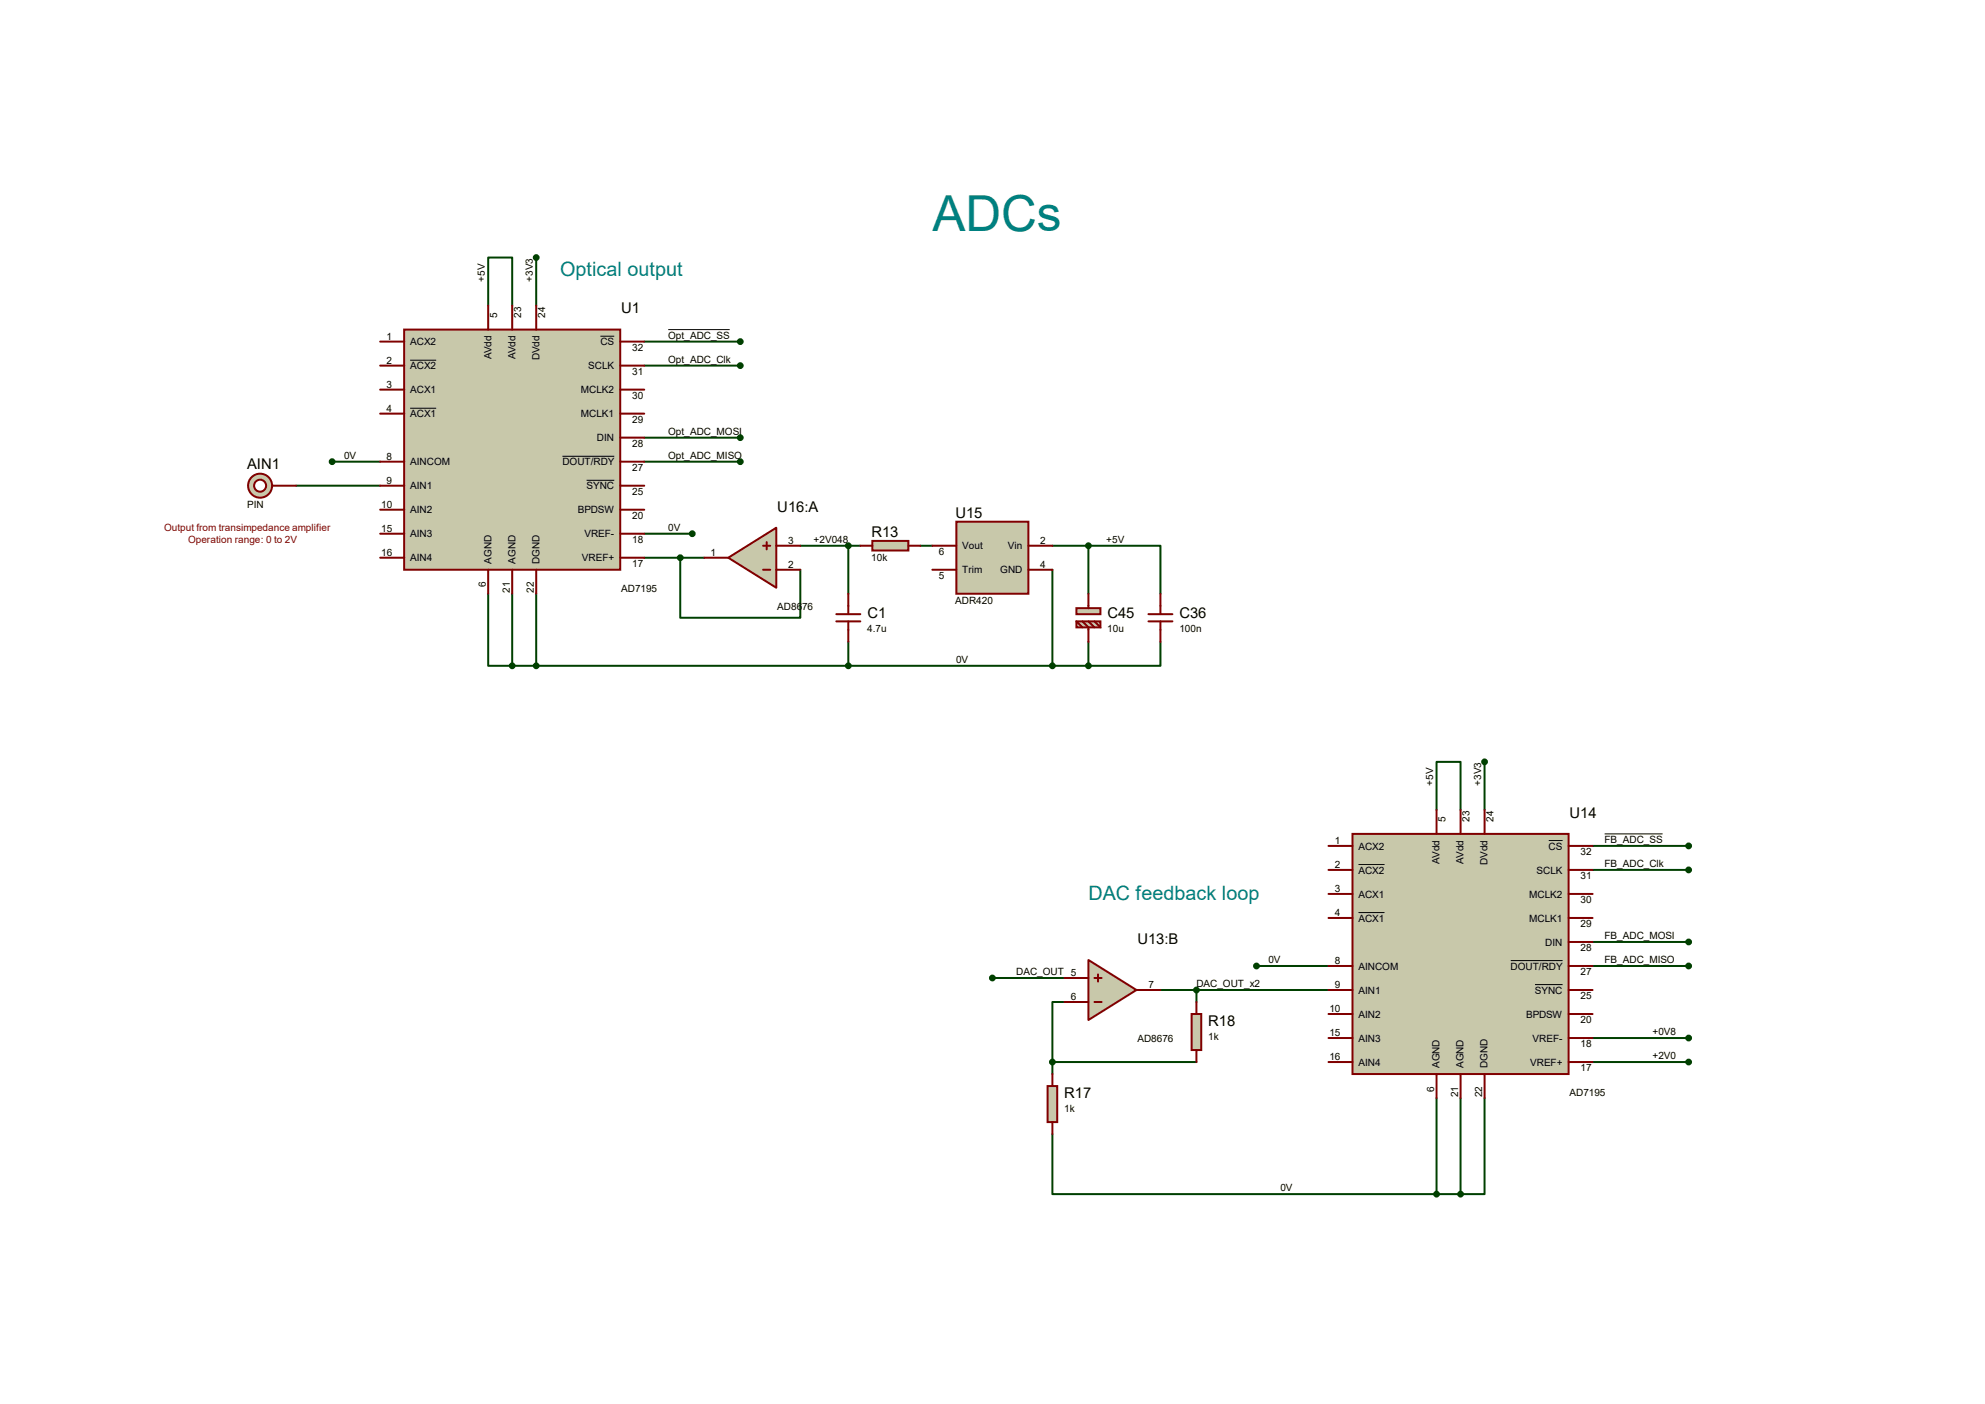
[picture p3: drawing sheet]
<svg xmlns="http://www.w3.org/2000/svg" width="420mm" height="297mm" viewBox="0 0 420 297" stroke-linecap="round" stroke-linejoin="round" font-family="sans-serif">
<g fill="none" stroke="#004000" stroke-width=".42">
<path d="M113.5 54.5v10.1M103.3 64.6v-10.1h5.1v10.1M136.3 72.3h20.3M136.3 77.3h20.3M70.3 97.7h10.1M136.3 92.6h20.3M136.3 97.7h20.3M62.7 102.7h17.7M136.3 118h12.7M136.3 112.9h10.2M143.9 118v12.7h25.4v-10.2M169.3 115.4h12.7"/>
<path d="M179.5 115.4v10.2M194.7 115.4h2.6M222.7 115.4h7.6M230.3 115.4h15.2v10.2M230.3 115.4v10.2M103.3 125.6v15.2h5.1M108.4 125.6v15.2M113.5 125.6v15.2M179.5 135.8v5M222.7 120.5v20.3M230.3 135.8v5M245.5 135.8v5h-15.2"/>
<path d="M108.4 140.8h121.9M304 171.3v-10.1h5v10.1M314.1 161.2v10.1M337 178.9h20.3M337 199.3h20.3M337 184h20.3M210 206.9h15.2M225.2 212h-2.5v12.7M245.5 209.4h35.6M253.2 209.4v2.6M265.9 204.3h15.2M337 219.6h20.3"/>
<path d="M337 204.3h20.3M222.7 239.9v12.7h81.3M222.7 224.7h30.5M222.7 224.7v2.5M304 232.3v20.3M309 232.3v20.3M314.1 232.3v20.3h-5.1M337 224.7h20.3M304 252.6h5"/>
</g>
<path d="M141.4 69.7h13M339.5 176.4h12.3" fill="none" stroke="#000" stroke-width=".21"/>
<path d="M85.5 69.7h45.7v50.8h-45.7z" fill="#c8c8aa" stroke="#800000" stroke-width=".42"/>
<g fill="none" stroke="#800000" stroke-width=".42">
<path d="M80.4 77.3h5.1M80.4 72.3h5.1M103.3 64.6v5.1M108.4 64.6v5.1M113.5 64.6v5.1M131.2 77.3h5.1M131.2 72.3h5.1M80.4 97.7h5.1M80.4 87.5h5.1M80.4 82.4h5.1M131.2 97.7h5.1M131.2 92.6h5.1"/>
<path d="M131.2 87.5h5.1M131.2 82.4h5.1M80.4 102.7h5.1M80.4 107.8h5.1M80.4 112.9h5.1M80.4 118h5.1M131.2 102.7h5.1M131.2 107.8h5.1M131.2 112.9h5.1M131.2 118h5.1M103.3 120.5v5.1M108.4 120.5v5.1"/>
<path d="M113.5 120.5v5.1"/>
</g>
<path d="M86.8 76.2h5.5M127 71.1h3M86.8 86.4h5.5M119 96.5h11M124.1 101.6h5.9" fill="none" stroke="#000" stroke-width=".21"/>
<circle cx="55" cy="102.7" r="2.54" fill="#c8c8aa" stroke="#800000" stroke-width=".42"/>
<circle cx="55" cy="102.7" r="1.27" fill="#fff" stroke="#800000" stroke-width=".42"/>
<path d="M57.6 102.7h5.1" fill="none" stroke="#800000" stroke-width=".42"/>
<circle cx="156.6" cy="92.6" r=".51" fill="#004000" stroke="#004000" stroke-width=".42"/>
<path d="M286.2 176.4h45.7v50.8h-45.7z" fill="#c8c8aa" stroke="#800000" stroke-width=".42"/>
<g fill="none" stroke="#800000" stroke-width=".42">
<path d="M281.1 178.9h5.1M304 171.3v5.1M309 171.3v5.1M314.1 171.3v5.1M331.9 178.9h5.1M281.1 194.2h5.1M281.1 189.1h5.1M281.1 184h5.1M331.9 199.3h5.1M331.9 194.2h5.1M331.9 189.1h5.1M331.9 184h5.1"/>
<path d="M281.1 204.3h5.1M281.1 209.4h5.1M281.1 214.5h5.1M281.1 219.6h5.1M331.9 204.3h5.1M331.9 209.4h5.1M331.9 214.5h5.1M331.9 219.6h5.1M281.1 224.7h5.1M304 227.2v5.1M309 227.2v5.1M314.1 227.2v5.1"/>
<path d="M331.9 224.7h5.1"/>
</g>
<path d="M327.7 177.8h2.9M287.4 182.9h5.5M287.4 193h5.5M319.7 203.2h10.9M324.8 208.3h5.8" fill="none" stroke="#000" stroke-width=".21"/>
<path d="M154.1 118l10.2-6.4v12.7z" fill="#c8c8aa" stroke="#800000" stroke-width=".42"/>
<path d="M149 118h5.1M161.5 115.4h1.5M162.2 114.7v1.5M164.3 115.4h5M161.5 120.5h1.5M164.3 120.5h5" fill="none" stroke="#800000" stroke-width=".42"/>
<circle cx="143.9" cy="118" r=".51" fill="#004000" stroke="#004000" stroke-width=".42"/>
<path d="M230.3 203.1l10.2 6.3-10.2 6.4z" fill="#c8c8aa" stroke="#800000" stroke-width=".42"/>
<path d="M225.2 212h5.1M225.2 206.9h5.1M231.6 212h1.5M231.6 206.9h1.5M232.3 206.1v1.5M240.5 209.4h5" fill="none" stroke="#800000" stroke-width=".42"/>
<path d="M221.7 229.7h2v7.7h-2z" fill="#c8c8aa" stroke="#800000" stroke-width=".42"/>
<path d="M222.7 227.2v2.5M222.7 237.4v2.5" fill="none" stroke="#800000" stroke-width=".42"/>
<circle cx="210" cy="206.9" r=".51" fill="#004000" stroke="#004000" stroke-width=".42"/>
<path d="M252.1 214.5h2.1v7.6h-2.1z" fill="#c8c8aa" stroke="#800000" stroke-width=".42"/>
<path d="M253.2 212v2.5M253.2 222.1v2.6" fill="none" stroke="#800000" stroke-width=".42"/>
<g fill="#004000" stroke="#004000" stroke-width=".42">
<circle cx="357.3" cy="224.7" r=".51"/>
<circle cx="357.3" cy="219.6" r=".51"/>
<circle cx="253.2" cy="209.4" r=".51"/>
<circle cx="222.7" cy="224.7" r=".51"/>
</g>
<path d="M202.4 110.4h15.2v15.2h-15.2z" fill="#c8c8aa" stroke="#800000" stroke-width=".42"/>
<path d="M197.3 115.4h5.1M217.6 115.4h5.1M197.3 120.5h5.1M217.6 120.5h5.1" fill="none" stroke="#800000" stroke-width=".42"/>
<g fill="#004000" stroke="#004000" stroke-width=".42">
<circle cx="230.3" cy="115.4" r=".51"/>
<circle cx="230.3" cy="140.8" r=".51"/>
</g>
<path d="M184.6 114.4h7.6v2.1h-7.6z" fill="#c8c8aa" stroke="#800000" stroke-width=".42"/>
<path d="M182 115.4h2.6M192.2 115.4h2.5" fill="none" stroke="#800000" stroke-width=".42"/>
<g fill="#004000" stroke="#004000" stroke-width=".42">
<circle cx="179.5" cy="115.4" r=".51"/>
<circle cx="113.5" cy="54.5" r=".51"/>
<circle cx="70.3" cy="97.7" r=".51"/>
<circle cx="156.6" cy="72.3" r=".51"/>
<circle cx="156.6" cy="77.3" r=".51"/>
<circle cx="156.6" cy="97.7" r=".51"/>
<circle cx="146.5" cy="112.9" r=".51"/>
<circle cx="179.5" cy="140.8" r=".51"/>
<circle cx="108.4" cy="140.8" r=".51"/>
<circle cx="113.5" cy="140.8" r=".51"/>
<circle cx="265.9" cy="204.3" r=".51"/>
<circle cx="309" cy="252.6" r=".51"/>
<circle cx="304" cy="252.6" r=".51"/>
<circle cx="314.1" cy="161.2" r=".51"/>
<circle cx="357.3" cy="199.3" r=".51"/>
<circle cx="357.3" cy="178.9" r=".51"/>
<circle cx="357.3" cy="184" r=".51"/>
<circle cx="357.3" cy="204.3" r=".51"/>
<circle cx="222.7" cy="140.8" r=".51"/>
</g>
<g fill="#c8c8aa" stroke="#800000" stroke-width=".42">
<path d="M227.8 128.7h5v1.2h-5z"/>
<path d="M227.8 131.4h5v1.3h-5z"/>
</g>
<g fill="none" stroke="#800000" stroke-width=".42">
<path d="M177 131.4h5M177 129.9h5M179.5 125.6v4.3M179.5 131.4v4.4M227.8 131.4l1.2 1.3M229 131.4l1.3 1.3v3.1M230.3 125.6v3.1M230.3 131.4l1.3 1.3M231.6 131.4l1.2 1.3M243 131.4h5.1M243 129.9h5.1M245.5 125.6v4.3"/>
<path d="M245.5 131.4v4.4"/>
</g>
<text font-size="10.5" fill="#008080" x="197.3" y="48.8">ADCs</text>
<g font-size="4.2" fill="#008080">
<text x="118.5" y="58.3">Optical output</text>
<text x="230.3" y="190.4">DAC feedback loop</text>
</g>
<g font-size="3.1">
<text x="131.4" y="66.3">U1</text>
<text x="52.3" y="99.3">AIN1</text>
<text x="164.5" y="108.2">U16:A</text>
<text x="184.4" y="113.5">R13</text>
<text x="202.1" y="109.5">U15</text>
<text x="183.5" y="130.8">C1</text>
<text x="234.3" y="130.8">C45</text>
<text x="249.6" y="130.8">C36</text>
<text x="332.1" y="173">U14</text>
<text x="240.7" y="199.6">U13:B</text>
<text x="255.7" y="217.1">R18</text>
<text x="225.2" y="232.4">R17</text>
</g>
<g font-size="2.1">
<text x="102.6" y="59.6" transform="rotate(-90 102.6 59.6)">+5V</text>
<text x="112.7" y="59.6" transform="rotate(-90 112.7 59.6)">+3V3</text>
<text x="81.8" y="71.9">1</text>
<text x="105.2" y="67.2" transform="rotate(-90 105.2 67.2)">5</text>
<text x="110.3" y="67.2" transform="rotate(-90 110.3 67.2)">23</text>
<text x="115.3" y="67.2" transform="rotate(-90 115.3 67.2)">24</text>
<text x="141.4" y="71.7">Opt_ADC_SS</text>
<text x="81.8" y="77">2</text>
<text x="86.8" y="73">ACX2</text>
<text x="104" y="76" transform="rotate(-90 104 76)">AVdd</text>
<text x="109" y="76" transform="rotate(-90 109 76)">AVdd</text>
<text x="114.1" y="76.2" transform="rotate(-90 114.1 76.2)">DVdd</text>
<text x="127" y="73">CS</text>
<text x="133.8" y="74.2">32</text>
<text x="141.4" y="76.8">Opt_ADC_Clk</text>
<text x="81.8" y="82">3</text>
<text x="86.8" y="78.1">ACX2</text>
<text x="86.8" y="83.2">ACX1</text>
<text x="122.9" y="83.2">MCLK2</text>
<text x="124.4" y="78.1">SCLK</text>
<text x="133.8" y="79.3">31</text>
<text x="81.8" y="87.1">4</text>
<text x="86.8" y="88.3">ACX1</text>
<text x="122.9" y="88.3">MCLK1</text>
<text x="133.8" y="89.5">29</text>
<text x="133.8" y="84.4">30</text>
<text x="126.3" y="93.3">DIN</text>
<text x="133.8" y="94.5">28</text>
<text x="141.4" y="92">Opt_ADC_MOSI</text>
<text x="72.8" y="97.1">0V</text>
<text x="81.8" y="97.3">8</text>
<text x="86.8" y="98.4">AINCOM</text>
<text x="119" y="98.4">DOUT/RDY</text>
<text x="133.8" y="99.6">27</text>
<text x="141.4" y="97.1">Opt_ADC_MISO</text>
<text x="52.3" y="107.4">PIN</text>
<text x="80.6" y="107.4">10</text>
<text x="81.8" y="102.4">9</text>
<text x="86.8" y="103.5">AIN1</text>
<text x="124.1" y="103.5">SYNC</text>
<text x="133.8" y="104.7">25</text>
<text x="80.6" y="112.5">15</text>
<text x="86.8" y="108.6">AIN2</text>
<text x="86.8" y="113.7">AIN3</text>
<text x="122.2" y="108.6">BPDSW</text>
<text x="123.6" y="113.7">VREF-</text>
<text x="133.8" y="109.8">20</text>
<text x="141.4" y="112.3">0V</text>
<text x="80.6" y="117.6">16</text>
<text x="86.8" y="118.7">AIN4</text>
<text x="104" y="119.3" transform="rotate(-90 104 119.3)">AGND</text>
<text x="109" y="119.3" transform="rotate(-90 109 119.3)">AGND</text>
<text x="114.1" y="119.3" transform="rotate(-90 114.1 119.3)">DGND</text>
<text x="123.1" y="118.7">VREF+</text>
<text x="133.8" y="119.9">17</text>
<text x="133.8" y="114.9">18</text>
<text x="150.4" y="117.6">1</text>
<text x="166.8" y="115.1">3</text>
<text x="172.2" y="114.9">+2V048</text>
<text x="184.3" y="118.6">10k</text>
<text x="198.6" y="117.4">6</text>
<text x="203.6" y="116.2">Vout</text>
<text x="213.3" y="116.2">Vin</text>
<text x="220.1" y="115.1">2</text>
<text x="234.1" y="114.9">+5V</text>
<text x="102.8" y="124.2" transform="rotate(-90 102.8 124.2)">6</text>
<text x="107.9" y="125.4" transform="rotate(-90 107.9 125.4)">21</text>
<text x="112.9" y="125.4" transform="rotate(-90 112.9 125.4)">22</text>
<text x="131.4" y="125.2">AD7195</text>
<text x="166.8" y="120.1">2</text>
<text x="198.6" y="122.5">5</text>
<text x="203.6" y="121.3">Trim</text>
<text x="211.6" y="121.3">GND</text>
<text x="220.1" y="120.1">4</text>
<text x="164.5" y="129">AD8676</text>
<text x="202.1" y="127.8">ADR420</text>
<text x="183.5" y="133.7">4.7u</text>
<text x="234.3" y="133.7">10u</text>
<text x="249.5" y="133.7">100n</text>
<text x="202.3" y="140.3">0V</text>
<text x="303.2" y="166.2" transform="rotate(-90 303.2 166.2)">+5V</text>
<text x="313.4" y="166.2" transform="rotate(-90 313.4 166.2)">+3V3</text>
<text x="305.8" y="173.9" transform="rotate(-90 305.8 173.9)">5</text>
<text x="310.9" y="173.9" transform="rotate(-90 310.9 173.9)">23</text>
<text x="316" y="173.9" transform="rotate(-90 316 173.9)">24</text>
<text x="282.4" y="178.6">1</text>
<text x="287.4" y="179.7">ACX2</text>
<text x="327.7" y="179.7">CS</text>
<text x="339.5" y="178.4">FB_ADC_SS</text>
<text x="282.4" y="183.6">2</text>
<text x="287.4" y="184.8">ACX2</text>
<text x="304.6" y="182.7" transform="rotate(-90 304.6 182.7)">AVdd</text>
<text x="309.7" y="182.7" transform="rotate(-90 309.7 182.7)">AVdd</text>
<text x="314.8" y="182.9" transform="rotate(-90 314.8 182.9)">DVdd</text>
<text x="325.1" y="184.8">SCLK</text>
<text x="334.4" y="186">31</text>
<text x="334.4" y="180.9">32</text>
<text x="339.5" y="183.4">FB_ADC_Clk</text>
<text x="282.4" y="188.7">3</text>
<text x="287.4" y="189.9">ACX1</text>
<text x="323.6" y="189.9">MCLK2</text>
<text x="334.4" y="191.1">30</text>
<text x="282.4" y="193.8">4</text>
<text x="287.4" y="194.9">ACX1</text>
<text x="323.6" y="194.9">MCLK1</text>
<text x="334.4" y="196.1">29</text>
<text x="268.4" y="203.8">0V</text>
<text x="282.4" y="204">8</text>
<text x="327" y="200">DIN</text>
<text x="334.4" y="201.2">28</text>
<text x="339.5" y="198.7">FB_ADC_MOSI</text>
<text x="339.5" y="203.8">FB_ADC_MISO</text>
<text x="215" y="206.3">DAC_OUT 5</text>
<text x="243" y="209">7</text>
<text x="253.1" y="208.8">DAC_OUT_x2</text>
<text x="282.4" y="209">9</text>
<text x="287.4" y="205.1">AINCOM</text>
<text x="319.6" y="205.1">DOUT/RDY</text>
<text x="334.4" y="206.3">27</text>
<text x="226.5" y="211.6">6</text>
<text x="281.3" y="214.1">10</text>
<text x="287.4" y="210.2">AIN1</text>
<text x="287.4" y="215.3">AIN2</text>
<text x="322.9" y="215.3">BPDSW</text>
<text x="324.8" y="210.2">SYNC</text>
<text x="334.4" y="211.4">25</text>
<text x="240.6" y="220.5">AD8676</text>
<text x="255.6" y="220">1k</text>
<text x="281.3" y="219.2">15</text>
<text x="287.4" y="220.3">AIN3</text>
<text x="324.3" y="220.3">VREF-</text>
<text x="334.4" y="221.5">18</text>
<text x="334.4" y="216.5">20</text>
<text x="349.6" y="219">+0V8</text>
<text x="281.3" y="224.3">16</text>
<text x="287.4" y="225.4">AIN4</text>
<text x="304.6" y="225.9" transform="rotate(-90 304.6 225.9)">AGND</text>
<text x="309.7" y="225.9" transform="rotate(-90 309.7 225.9)">AGND</text>
<text x="314.8" y="225.9" transform="rotate(-90 314.8 225.9)">DGND</text>
<text x="323.8" y="225.4">VREF+</text>
<text x="334.4" y="226.6">17</text>
<text x="349.6" y="224.1">+2V0</text>
<text x="303.4" y="230.9" transform="rotate(-90 303.4 230.9)">6</text>
<text x="308.5" y="232.1" transform="rotate(-90 308.5 232.1)">21</text>
<text x="313.6" y="232.1" transform="rotate(-90 313.6 232.1)">22</text>
<text x="332.1" y="231.9">AD7195</text>
<text x="225.2" y="235.3">1k</text>
<text x="270.9" y="252">0V</text>
</g>
<g font-size="2.1" fill="#800000">
<text x="34.7" y="112.3">Output from transimpedance amplifier</text>
<text x="39.8" y="114.9">Operation range: 0 to 2V</text>
</g>
</svg>
